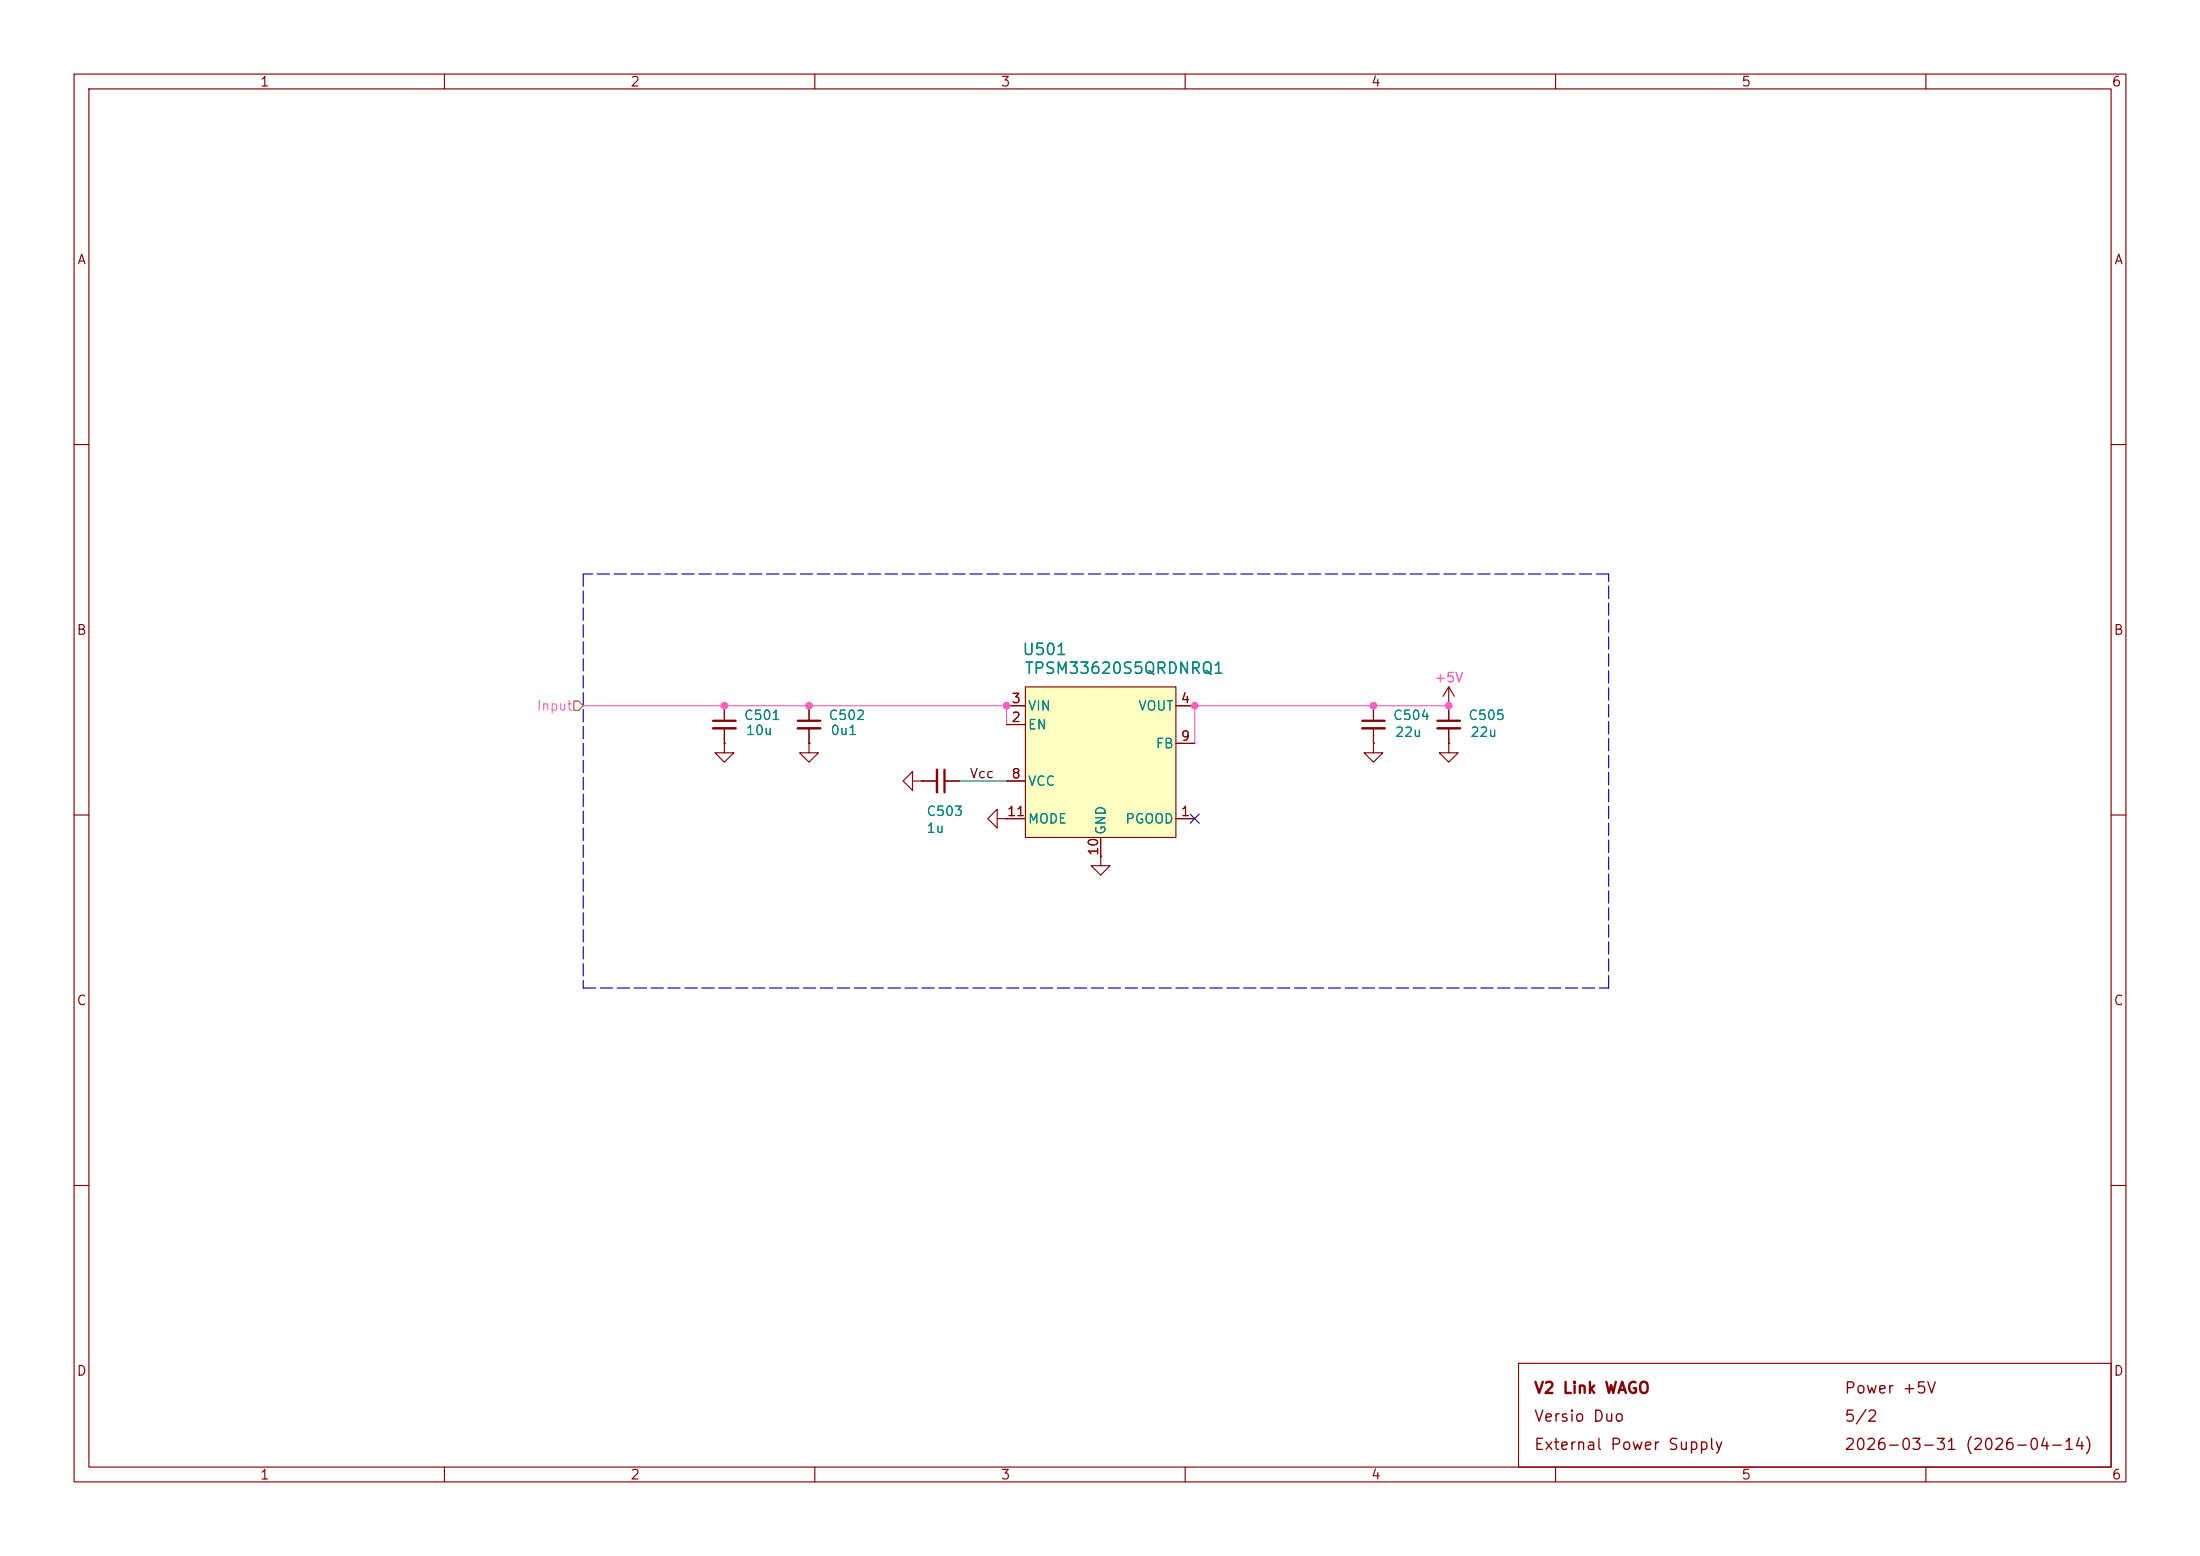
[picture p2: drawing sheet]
<svg xmlns="http://www.w3.org/2000/svg" width="297mm" height="210mm" viewBox="0 0 297 210" stroke-linecap="round" stroke-linejoin="round" font-family="sans-serif">
<g fill="none" stroke="#840000" stroke-width=".15">
<path d="M10 10h277v190h-277zM12 12h273v186h-273zM60 10v2M110 10v2M160 10v2M210 10v2M260 10v2M10 60h2M285 60h2M97.8 95.3v2M97.8 98.3v2M185.4 95.3v2"/>
<path d="M185.4 98.3v2M195.6 95.3v2M195.6 98.3v2M10 110h2M109.2 100.3v1.3h1.3l-1.3 1.3-1.3-1.3h1.3M109.2 100.3h.1M123.2 105.4v-1.3l-1.3 1.3 1.3 1.3v-1.3h1.3M124.5 105.4h.1M124.5 105.4h2M127.5 105.4h2M134.6 110.5v-1.3l-1.3 1.3 1.3 1.3v-1.3h1.3M135.9 110.5h.1"/>
<path d="M148.6 115.6v1.2h1.3l-1.3 1.3-1.3-1.3h1.3M148.6 115.6h.1M185.4 100.3v1.3h1.3l-1.3 1.3-1.3-1.3h1.3M185.4 100.3h.1M195.6 100.3v1.3h1.2l-1.2 1.3-1.3-1.3h1.3M195.6 100.3h.1M285 110h2M10 160h2M285 160h2M60 198v2M110 198v2M160 198v2"/>
<path d="M205 184h80v14h-80zM210 198v2M260 198v2"/>
</g>
<path d="M96.3 97.3h3M183.9 97.3h3M194.1 97.3h3M127.5 103.9v3" fill="none" stroke="#840000" stroke-width=".3"/>
<path d="M96.3 98.3h3M183.9 98.3h3M194.1 98.3h3M126.5 103.9v3" fill="none" stroke="#840000" stroke-width=".33"/>
<path d="M138.4 92.7h20.3v20.3h-20.3z" fill="#ffffc2"/>
<g fill="none" stroke="#840000" stroke-width=".15">
<path d="M97.8 95.3v2M97.8 98.3v2M109.2 95.3v2M109.2 98.3v2M135.9 97.8h2.5M135.9 95.3h2.5M138.4 92.7h20.3v20.3h-20.3zM158.7 95.3h2.6M185.4 95.3v2M185.4 98.3v2M195.6 95.3h.1M195.6 92.7l-.8 1.3"/>
<path d="M195.6 92.7l.7 1.3M195.6 92.7v4.6M195.6 98.3v2M97.8 100.3v1.3h1.3l-1.3 1.3-1.3-1.3h1.3M97.8 100.3h.1M109.2 100.3h.1M124.5 105.4h.1M124.5 105.4h2M127.5 105.4h2M135.9 110.5h.1M135.9 110.5h2.5M135.9 105.4h2.5"/>
<path d="M148.6 115.6h.1M148.6 113v2.6M158.7 110.5h2.6M158.7 100.3h2.6M185.4 100.3h.1M195.6 100.3h.1"/>
</g>
<path d="M107.7 97.3h3" fill="none" stroke="#840000" stroke-width=".3"/>
<path d="M107.7 98.3h3" fill="none" stroke="#840000" stroke-width=".33"/>
<path d="M77.5 94.6h.6l.6 .7-.6 .6h-.6z" fill="none" stroke="#848400" stroke-width=".15"/>
<path d="M78.7 77.5v55.9M217.2 77.5h-138.5M78.7 133.4h138.5M217.2 133.4v-55.9" fill="none" stroke="#0000c2" stroke-width=".15" stroke-dasharray="1.7 .6"/>
<path d="M78.7 95.3h57.2v2.5M195.6 95.3h-34.3v5" fill="none" stroke="#ff5cbb" stroke-width=".15"/>
<path d="M129.5 105.4h6.4" fill="none" stroke="#008400" stroke-width=".15"/>
<path d="M160.7 109.9l1.2 1.2M161.9 109.9l-1.2 1.2" fill="none" stroke="#000084" stroke-width=".15"/>
<g fill="#ff5cbb" stroke="#ff5cbb" stroke-width=".14">
<circle cx="185.4" cy="95.3" r=".46"/>
<circle cx="195.6" cy="95.3" r=".46"/>
<circle cx="97.8" cy="95.3" r=".46"/>
<circle cx="109.2" cy="95.3" r=".46"/>
<circle cx="135.9" cy="95.3" r=".46"/>
<circle cx="161.3" cy="95.3" r=".46"/>
</g>
<g font-size="1.5" fill="#008484">
<text x="137.9" y="88.8">U501</text>
<text x="138.2" y="91.3">TPSM33620S5QRDNRQ1</text>
</g>
<g font-size="1.5" fill="#840000">
<text x="207" y="188.5">V2 Link WAGO</text>
<text x="248.9" y="188.5">Power +5V</text>
<text x="207" y="192.3">Versio Duo</text>
<text x="207" y="196.1">External Power Supply</text>
<text x="248.9" y="196.1">2026-03-31 (2026-04-14)</text>
<text x="248.9" y="192.3">5/2</text>
</g>
<g font-size="1.3" fill="#840000">
<text x="35" y="12">1</text>
<text x="85" y="12">2</text>
<text x="135" y="12">3</text>
<text x="185" y="12">4</text>
<text x="235" y="12">5</text>
<text x="285" y="12">6</text>
<text x="10.3" y="36">A</text>
<text x="285.3" y="36">A</text>
<text x="10.3" y="86">B</text>
<text x="285.3" y="86">B</text>
<text x="136.5" y="95.2">3</text>
<text x="159.3" y="95.2">4</text>
<text x="136.5" y="97.8">2</text>
<text x="159.3" y="100.3">9</text>
<text x="136.5" y="105.4">8</text>
<text x="135.8" y="110.5">11</text>
<text x="159.3" y="110.5">1</text>
<text x="148.6" y="115.6" transform="rotate(-90 148.6 115.6)">10</text>
<text x="10.3" y="136">C</text>
<text x="285.3" y="136">C</text>
<text x="10.3" y="186">D</text>
<text x="285.3" y="186">D</text>
<text x="35" y="200">1</text>
<text x="85" y="200">2</text>
<text x="135" y="200">3</text>
<text x="185" y="200">4</text>
<text x="235" y="200">5</text>
<text x="285" y="200">6</text>
</g>
<g font-size="1.3" fill="#ff5cbb">
<text x="193.5" y="92.4">+5V</text>
<text x="72.4" y="96.2">Input</text>
</g>
<g font-size="1.3" fill="#008484">
<text x="100.3" y="97.5">C501</text>
<text x="100.6" y="99.5">10u</text>
<text x="111.8" y="97.5">C502</text>
<text x="112" y="99.5">0u1</text>
<text x="138.7" y="98.8">EN</text>
<text x="138.7" y="96.2">VIN</text>
<text x="153.6" y="96.2">VOUT</text>
<text x="155.9" y="101.3">FB</text>
<text x="188" y="97.5">C504</text>
<text x="188.2" y="99.8">22u</text>
<text x="198.1" y="97.5">C505</text>
<text x="198.4" y="99.8">22u</text>
<text x="138.7" y="106.4">VCC</text>
<text x="125" y="110.4">C503</text>
<text x="125" y="112.7">1u</text>
<text x="138.7" y="111.5">MODE</text>
<text x="149.6" y="112.8" transform="rotate(-90 149.6 112.8)">GND</text>
<text x="151.8" y="111.5">PGOOD</text>
</g>
<text font-size="1.3" x="130.8" y="105.4">Vcc</text>
</svg>
